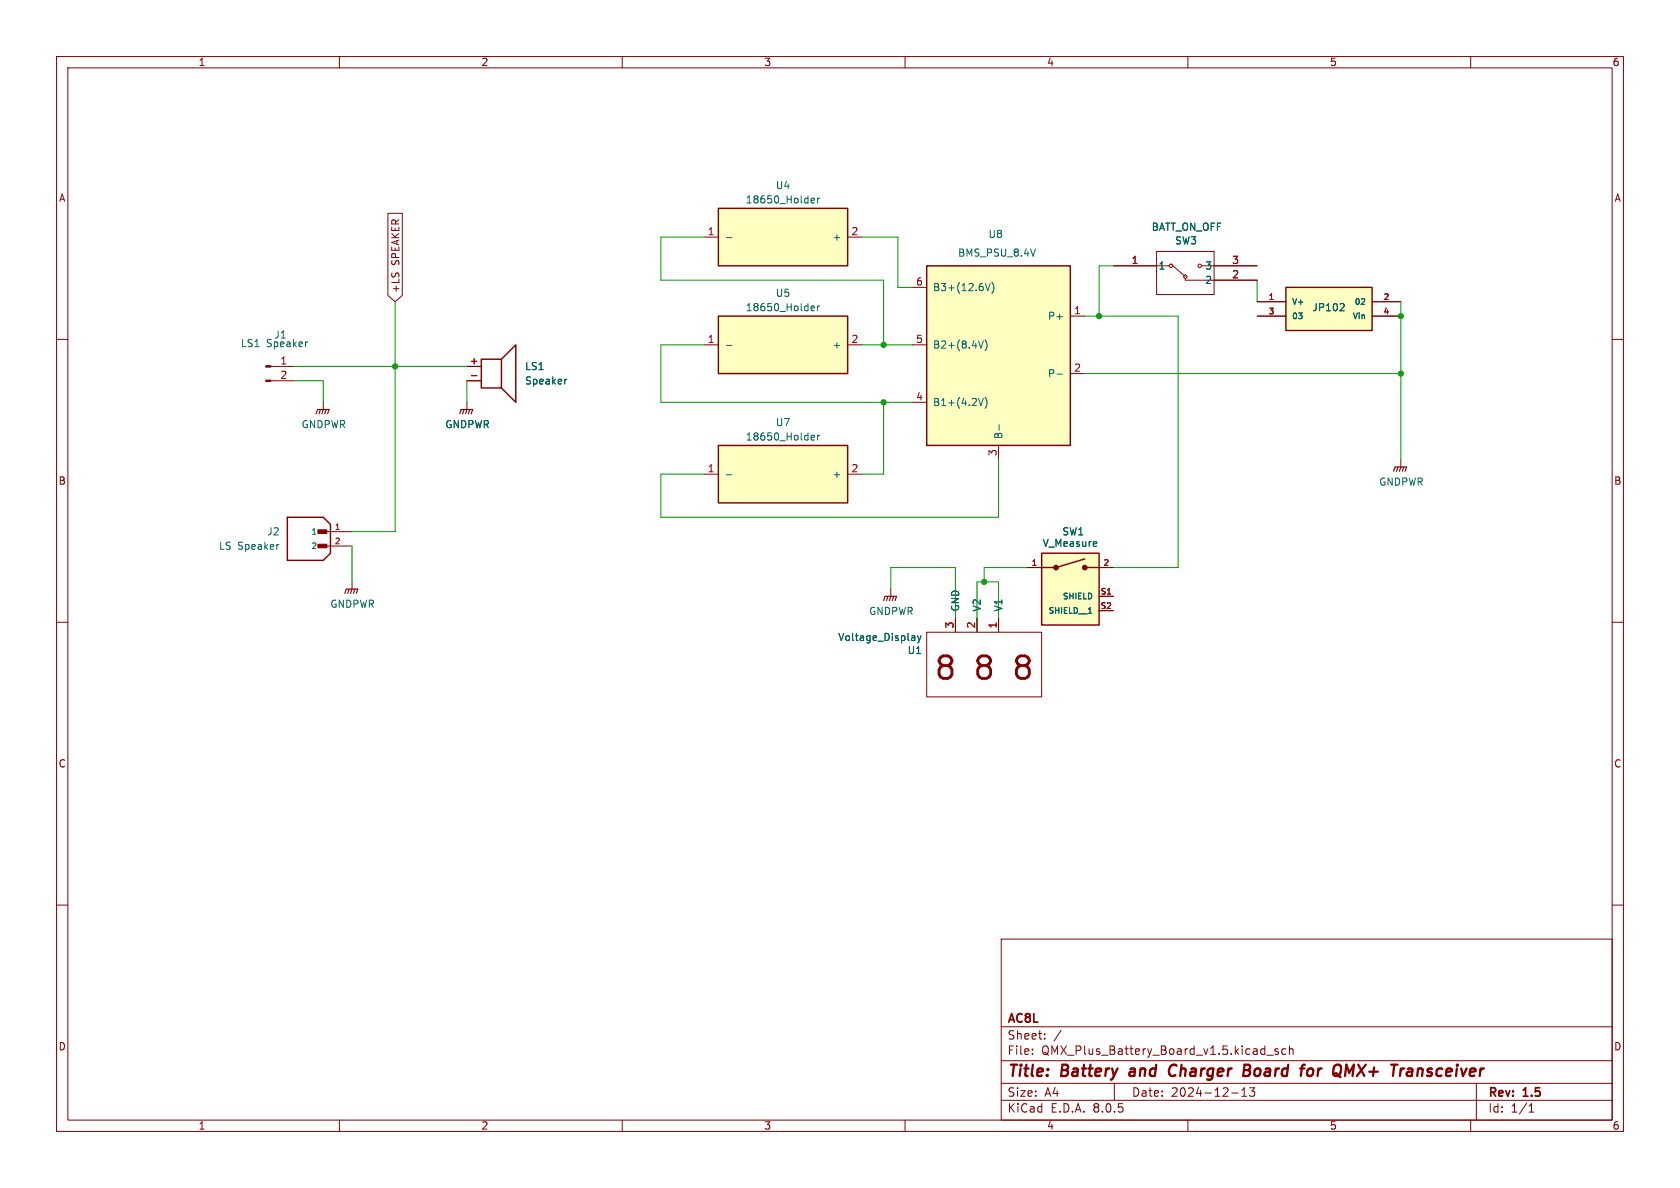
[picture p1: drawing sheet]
<svg xmlns="http://www.w3.org/2000/svg" width="297mm" height="210mm" viewBox="0 0 297 210" stroke-linecap="round" stroke-linejoin="round" font-family="sans-serif">
<g fill="none" stroke="#840000" stroke-width=".18">
<path d="M10 10h277v190h-277zM12 12h273v186h-273zM60 10v2M110 10v2M160 10v2M210 10v2M260 10v2M10 60h2M285 60h2M10 110h2M157.5 104.1v1.3M163.8 111.8h20.3v11.4h-20.3z"/>
<path d="M168.9 109.2v2.6M172.7 109.2v2.6M176.5 109.2v2.6M285 110h2M10 160h2M285 160h2M177 166h108v32h-108zM60 198v2M110 198v2M160 198v2M177 194.5h108M177 191.5h108"/>
<path d="M177 187.5h108M177 181.5h108M182.5 186.3v.1M182.5 185.5v.1M184.7 183.6v.1M184.7 182.8v.1M187.6 182.1l-1.3 2M197 191.5v3M210 198v2M217.7 193.2h1.2M219.5 193.8h.9M219.5 192.7l.5-.4v1.5"/>
<path d="M220.9 192.3h.9l-.5 .6 .4 .1v.7l-.2 .1h-.4l-.2-.1M224 186.5h1.1M226 185.5l-.4-.1-.2 .2 .1 .2 .5 .2v.3h-.6M227.3 185.5l-.4-.1-.3 .3v.4l.1 .2h.6M228 185.5l.2-.1 .3 .1 .1 .9M228 184.9v1.5M260 198v2M261 191.5v6.5M270.3 196.6h.9M270.3 195.5l.4-.4v1.5"/>
</g>
<path d="M199.8 189.5l-.2 .4 .3 .3M206.7 189.7a.63 .63 0 0 0 1 .4M207.6 188.2a.88 .88 0 0 0-.9 .9M219.9 189.2h.7M220 188.2h.7a.49 .49 0 0 1 .3 .5 .49 .49 0 0 1-.4 .5M220.6 189.2l.2 .1a.58 .58 0 0 1-.3 .9h-.7M231.4 189a.5 .5 0 0 1 .8 .3l-.1 .5a.62 .62 0 0 1-.7 .4M238 188.2l.5 1.4 .9-1.4M248.7 190.1l.2 .1 .7-.1M248.9 189l.2-.1 .5 .1v1.2M249.7 189.4h-.7l-.3 .3" fill="none" stroke="#840000" stroke-width=".4"/>
<path d="M156.2 106.2l.3-.8h2l-.3 .8M157 105.4l-.3 .8M157.5 105.4l-.3 .8M158 105.4l-.3 .8" fill="none" stroke="#840000" stroke-width=".2"/>
<path d="M161.3 112.4h.3l.1 .2v.6M161.7 113.2h-.4M161.7 112.7h-.4M162.2 112.4l.3 .8M162.5 113.2l-.3 .5M162.8 112.4l-.3 .8" fill="none" stroke="#006464" stroke-width=".18"/>
<path d="M184.1 97.8h10.2v12.7h-10.2z" fill="#ffffc2"/>
<path d="M50.8 91.4h6.3l1.3 1.3v5.1l-1.3 1.3h-6.3zM184.1 97.8h10.2v12.7h-10.2zM191.8 98.8l-5.1 1.5h-2.6M191.8 100.3h2.5" fill="none" stroke="#840000" stroke-width=".25"/>
<g fill="none" stroke="#840000" stroke-width=".51">
<circle cx="186.7" cy="100.3" r=".25"/>
<circle cx="191.8" cy="100.3" r=".25"/>
</g>
<path d="M57.1 71.1v1.3M57.1 94h5.1M57.1 96.5h5.1M247.6 81.3v1.3M62.2 102.9v1.2M181.6 100.3h2.5M194.3 100.3h2.5M194.3 105.4h2.5M194.3 108h2.5" fill="none" stroke="#840000" stroke-width=".18"/>
<path d="M49.2 96.3h.1M193.7 95.7l.2 .3-.6 .2M193.8 96.5l-.1 .1M192.4 108.4h.6" fill="none" stroke="#006464" stroke-width=".18"/>
<path d="M55.9 73.2l.2-.8h2.1l-.3 .8M56.6 72.4l-.2 .8M57.1 72.4l-.2 .8M57.7 72.4l-.3 .8M246.4 83.3l.2-.7h2.1l-.3 .7M247.1 82.6l-.2 .7M247.6 82.6l-.2 .7M248.2 82.6l-.3 .7M61 104.9l.2-.8h2l-.2 .8M61.7 104.1l-.2 .8M62.2 104.1l-.2 .8M62.7 104.1l-.2 .8" fill="none" stroke="#840000" stroke-width=".2"/>
<g fill="#840000" stroke="#840000" stroke-width=".18">
<path d="M56.2 96.2h1.6v.6h-1.6z"/>
<path d="M56.2 93.7h1.6v.6h-1.6z"/>
</g>
<path d="M163.8 47h25.4v31.7h-25.4z" fill="#ffffc2"/>
<path d="M163.8 47h25.4v31.7h-25.4z" fill="none" stroke="#840000" stroke-width=".25"/>
<path d="M161.3 50.8h2.5M189.2 55.9h2.6M161.3 71.1h2.5M161.3 61h2.5M176.5 78.7v2.6M189.2 66h2.6" fill="none" stroke="#840000" stroke-width=".18"/>
<path d="M174.2 50.1l.4 1.3 .4-1.3M175.3 49.9a1.46 1.46 0 0 1 0 2M183 44l-.4 1.3M173 70.4l.4 1.3 .4-1.3M173 60.3l.4 1.2 .4-1.2M174.1 70.2a1.46 1.46 0 0 1 0 2M174.1 60.1a1.46 1.46 0 0 1 0 1.9M176.6 75.1v1M186.8 66.1h1" fill="none" stroke="#006464" stroke-width=".18"/>
<path d="M227.3 50.8h15.3v7.6h-15.3z" fill="#ffffc2"/>
<path d="M227.3 50.8h15.3v7.6h-15.3z" fill="none" stroke="#840000" stroke-width=".25"/>
<g fill="none" stroke="#840000" stroke-width=".18">
<path d="M196.8 47h9.9M204.5 44.5h10.1v7.6h-10.1zM207 46.7l2.5 2.2M209.5 49.2v.3h12.7M212.4 47h9.8M222.2 53.3h5.1M222.2 55.9h5.1M242.6 53.3h5M242.6 55.9h5M82.5 71.1v1.3"/>
<circle cx="207" cy="47" r=".3"/>
<circle cx="209.5" cy="48.9" r=".3"/>
<circle cx="212.1" cy="47" r=".3"/>
</g>
<path d="M237.4 53.7l.2 .2v.3l-.7 .7h.7" fill="none" stroke="#006464" stroke-width=".18"/>
<path d="M81.3 73.2l.2-.8h2.1l-.3 .8M82 72.4l-.2 .8M82.5 72.4l-.2 .8M83.1 72.4l-.3 .8" fill="none" stroke="#840000" stroke-width=".2"/>
<path d="M127 36.8h22.9v10.2h-22.9z" fill="#ffffc2"/>
<path d="M127 36.8h22.9v10.2h-22.9z" fill="none" stroke="#840000" stroke-width=".25"/>
<path d="M124.5 41.9h2.5M149.9 41.9h2.5" fill="none" stroke="#840000" stroke-width=".18"/>
<path d="M143.4 35.8h.5M143.4 35.1l.4-.1 .2 .3-.6 .2M144.5 35v.9M144.9 35l-.4 .3M128.4 42h1" fill="none" stroke="#006464" stroke-width=".18"/>
<path d="M127 55.9h22.9v10.1h-22.9z" fill="#ffffc2"/>
<path d="M127 55.9h22.9v10.1h-22.9zM85.1 63.5h3.5v5.1h-3.5zM88.6 63.5l2.6-2.5v10.1l-2.6-2.5" fill="none" stroke="#840000" stroke-width=".25"/>
<path d="M47.9 64.8h4.2M47.9 67.3h4.2M82.5 64.8h2.6M82.5 67.3h2.6M124.5 61h2.5M149.9 61h2.5" fill="none" stroke="#840000" stroke-width=".18"/>
<path d="M143.4 54.9h.5M143.4 54.1h.4l.2 .3-.6 .1M144.5 54.1v.8M144.9 54.1l-.4 .2M54.3 60.4h.1M100.2 67l-.3 .2M128.4 61.1h1" fill="none" stroke="#006464" stroke-width=".18"/>
<path d="M83.3 66.4h1" fill="none" stroke="#a90000" stroke-width=".18"/>
<g fill="#840000" stroke="#840000" stroke-width=".18">
<path d="M47 67.2h.9v.2h-.9z"/>
<path d="M47 64.6h.9v.3h-.9z"/>
</g>
<path d="M127 78.7h22.9v10.2h-22.9z" fill="#ffffc2"/>
<path d="M127 78.7h22.9v10.2h-22.9z" fill="none" stroke="#840000" stroke-width=".25"/>
<g fill="none" stroke="#840000" stroke-width=".18">
<path d="M68.6 37.7h2.5v14.5l-1.3 1.1-1.2-1.1zM196.8 47h7.7M214.6 47h7.6M214.6 49.5h7.6M222.2 53.3h5.1M222.2 55.9h5.1M242.6 53.3h5M242.6 55.9h5M82.5 64.8h2.6M82.5 67.3h2.6M124.5 83.8h2.5M149.9 83.8h2.5"/>
<path d="M168.9 109.2v2.6M172.7 109.2v2.6M176.5 109.2v2.6M181.6 100.3h2.5M194.3 100.3h2.5M194.3 105.4h2.5M194.3 108h2.5"/>
</g>
<g fill="none" stroke="#006464" stroke-width=".18">
<path d="M237.4 53.7l.2 .2v.3l-.7 .7h.7M100.2 67l-.3 .2M143.4 77.7h.5M143.4 77l.4-.1 .2 .4-.6 .1M144.5 76.9v.9M144.9 76.9l-.4 .3M128.4 83.9h1M193.7 95.7l.2 .3-.6 .2M193.8 96.5l-.1 .1M161.3 112.4h.3l.1 .2v.6M161.7 113.2h-.4M161.7 112.7h-.4"/>
<path d="M162.2 112.4l.3 .8M162.5 113.2l-.3 .5M162.8 112.4l-.3 .8M192.4 108.4h.6"/>
</g>
<g fill="none" stroke="#009600" stroke-width=".18">
<path d="M69.8 53.3v40.7h-7.6M124.5 41.9h-7.7v7.6h39.4v11.5M152.4 41.9h6.3v8.9h2.6M191.8 55.9h16.5v44.4h-11.5M196.8 47h-2.5v8.9M222.2 49.5v3.8M247.6 53.3v28M52.1 64.8h30.4M52.1 67.3h5v3.8M82.5 67.3v3.8M124.5 61h-7.7v10.1h44.5M152.4 61h8.9"/>
<path d="M156.2 71.1v12.7h-3.8M191.8 66h55.8M62.2 96.5v6.4M176.5 81.3v10.1h-59.7v-7.6h7.7M157.5 104.1v-3.8h11.4v11.5M172.7 111.8v-8.9h3.8v8.9M181.6 100.3h-7.6v2.6"/>
</g>
<path d="M83.3 66.4h1" fill="none" stroke="#a90000" stroke-width=".18"/>
<g fill="#009600" stroke="#009600" stroke-width=".18">
<circle cx="156.2" cy="71.1" r=".46"/>
<circle cx="156.2" cy="61" r=".46"/>
<circle cx="69.8" cy="64.8" r=".46"/>
<circle cx="194.3" cy="55.9" r=".46"/>
<circle cx="247.6" cy="66" r=".46"/>
<circle cx="247.6" cy="55.9" r=".46"/>
<circle cx="174" cy="102.9" r=".46"/>
</g>
<g font-size="5.6" fill="#840000">
<text x="164.9" y="120.9">8</text>
<text x="172.4" y="120.9">8</text>
<text x="180" y="120.9">8</text>
</g>
<g font-size="2.8" fill="#840000">
<text x="178" y="190.9">Title:</text>
<text x="187.7" y="190.9">Battery</text>
<text x="200.6" y="190.9">and</text>
<text x="208.3" y="190.9">Charger</text>
<text x="222.2" y="190.9">Board</text>
<text x="233.2" y="190.9">for</text>
<text x="239.8" y="190.9">QMX+</text>
<text x="250.8" y="190.9">Transceiver</text>
</g>
<g font-size="2.1" fill="#840000">
<text x="178" y="184">Sheet:</text>
<text x="178" y="181.2">AC8L</text>
<text x="178" y="186.7">File:</text>
<text x="184.1" y="186.7">QMX_Plus_Battery_Board_v1.5.kicad_sch</text>
<text x="178" y="196.9">KiCad</text>
<text x="178" y="194.1">Size:</text>
<text x="184.7" y="194.1">A4</text>
<text x="185.7" y="196.9">E.D.A.</text>
<text x="193.3" y="196.9">8.0.5</text>
<text x="200" y="194.1">Date:</text>
<text x="207" y="194.1">2024-12-13</text>
<text x="263" y="194.3">Rev:</text>
<text x="263" y="196.9">Id:</text>
<text x="267.1" y="196.9">1/1</text>
<text x="269.4" y="194.3">1.5</text>
</g>
<g font-size="1.8" fill="#840000">
<text x="35" y="11.9">1</text>
<text x="85" y="11.9">2</text>
<text x="135" y="11.9">3</text>
<text x="185" y="11.9">4</text>
<text x="235" y="11.9">5</text>
<text x="285" y="11.9">6</text>
<text x="10.3" y="35.9">A</text>
<text x="285.3" y="35.9">A</text>
<text x="70.8" y="46.9" transform="rotate(-90 70.8 46.9)">SPEAKER</text>
<text x="70.8" y="51.9" transform="rotate(-90 70.8 51.9)">+LS</text>
<text x="10.3" y="85.9">B</text>
<text x="285.3" y="85.9">B</text>
<text x="10.3" y="135.9">C</text>
<text x="285.3" y="135.9">C</text>
<text x="10.3" y="185.9">D</text>
<text x="285.3" y="185.9">D</text>
<text x="35" y="199.9">1</text>
<text x="85" y="199.9">2</text>
<text x="135" y="199.9">3</text>
<text x="185" y="199.9">4</text>
<text x="235" y="199.9">5</text>
<text x="285" y="199.9">6</text>
</g>
<g font-size="1.8" fill="#006464">
<text x="137.1" y="33.6">U4</text>
<text x="131.7" y="36.2">18650_Holder</text>
<text x="203.5" y="41">BATT_ON_OFF</text>
<text x="147.1" y="42.8">+</text>
<text x="169.3" y="45.6">BMS_PSU_8.4V</text>
<text x="174.7" y="42.3">U8</text>
<text x="204.7" y="47.9">1</text>
<text x="207.6" y="43.4">SW3</text>
<text x="213" y="47.9">3</text>
<text x="137.1" y="52.7">U5</text>
<text x="164.8" y="51.7">B3+(12.6V)</text>
<text x="213" y="50.4">2</text>
<text x="131.7" y="55.2">18650_Holder</text>
<text x="185.2" y="56.7">P+</text>
<text x="231.9" y="55.2">JP102</text>
<text x="42.5" y="61.6">LS1</text>
<text x="47.1" y="61.6">Speaker</text>
<text x="48.4" y="60">J1</text>
<text x="92.7" y="65.6">LS1</text>
<text x="147.1" y="61.8">+</text>
<text x="164.8" y="61.8">B2+(8.4V)</text>
<text x="92.7" y="68.2">Speaker</text>
<text x="164.8" y="72">B1+(4.2V)</text>
<text x="185.2" y="66.9">P-</text>
<text x="53.2" y="75.9">GNDPWR</text>
<text x="78.6" y="75.9">GNDPWR</text>
<text x="137.1" y="75.5">U7</text>
<text x="177.4" y="77.7" transform="rotate(-90 177.4 77.7)">B-</text>
<text x="131.7" y="78.1">18650_Holder</text>
<text x="147.1" y="84.7">+</text>
<text x="243.7" y="86.1">GNDPWR</text>
<text x="47.1" y="94.8">J2</text>
<text x="187.7" y="94.8">SW1</text>
<text x="38.6" y="97.4">LS</text>
<text x="42" y="97.4">Speaker</text>
<text x="184.2" y="96.9">V_Measure</text>
<text x="58.3" y="107.6">GNDPWR</text>
<text x="148.1" y="113.5">Voltage_Display</text>
<text x="153.5" y="108.9">GNDPWR</text>
<text x="169.8" y="108.2" transform="rotate(-90 169.8 108.2)">GND</text>
<text x="173.6" y="108.2" transform="rotate(-90 173.6 108.2)">V2</text>
<text x="177.4" y="108.2" transform="rotate(-90 177.4 108.2)">V1</text>
<text x="160.4" y="115.8">U1</text>
</g>
<g font-size="1.8" fill="#a90000">
<text x="125" y="41.7">1</text>
<text x="150.4" y="41.7">2</text>
<text x="200" y="46.7">1</text>
<text x="217.7" y="46.7">3</text>
<text x="161.9" y="50.5">6</text>
<text x="217.7" y="49.3">2</text>
<text x="189.8" y="55.6">1</text>
<text x="49.5" y="64.5">1</text>
<text x="82.9" y="64.5">+</text>
<text x="125" y="60.7">1</text>
<text x="150.4" y="60.7">2</text>
<text x="161.9" y="60.7">5</text>
<text x="189.8" y="65.8">2</text>
<text x="49.5" y="67.1">2</text>
<text x="161.9" y="70.9">4</text>
<text x="125" y="83.6">1</text>
<text x="150.4" y="83.6">2</text>
<text x="176.3" y="80.7" transform="rotate(-90 176.3 80.7)">3</text>
<text x="168.7" y="111.2" transform="rotate(-90 168.7 111.2)">3</text>
<text x="172.5" y="111.2" transform="rotate(-90 172.5 111.2)">2</text>
<text x="176.3" y="111.2" transform="rotate(-90 176.3 111.2)">1</text>
</g>
<g font-size="1.4" fill="#a90000">
<text x="224.2" y="53.1">1</text>
<text x="244.5" y="53.1">2</text>
<text x="224.2" y="55.6">3</text>
<text x="244.5" y="55.6">4</text>
<text x="59.1" y="93.7">1</text>
<text x="59.1" y="96.3">2</text>
<text x="182.3" y="100.1">1</text>
<text x="195" y="100.1">2</text>
<text x="194.5" y="105.2">S1</text>
<text x="194.5" y="107.7">S2</text>
</g>
<g font-size="1.4" fill="#006464">
<text x="228.3" y="54.1">V+</text>
<text x="228.3" y="56.6">03</text>
<text x="239" y="56.6">Vin</text>
<text x="239.4" y="54.1">02</text>
<text x="54.9" y="94.7">1</text>
<text x="54.9" y="97.3">2</text>
<text x="187.8" y="106.1">SHIELD</text>
<text x="185.3" y="108.7">SHIELD__1</text>
</g>
</svg>
